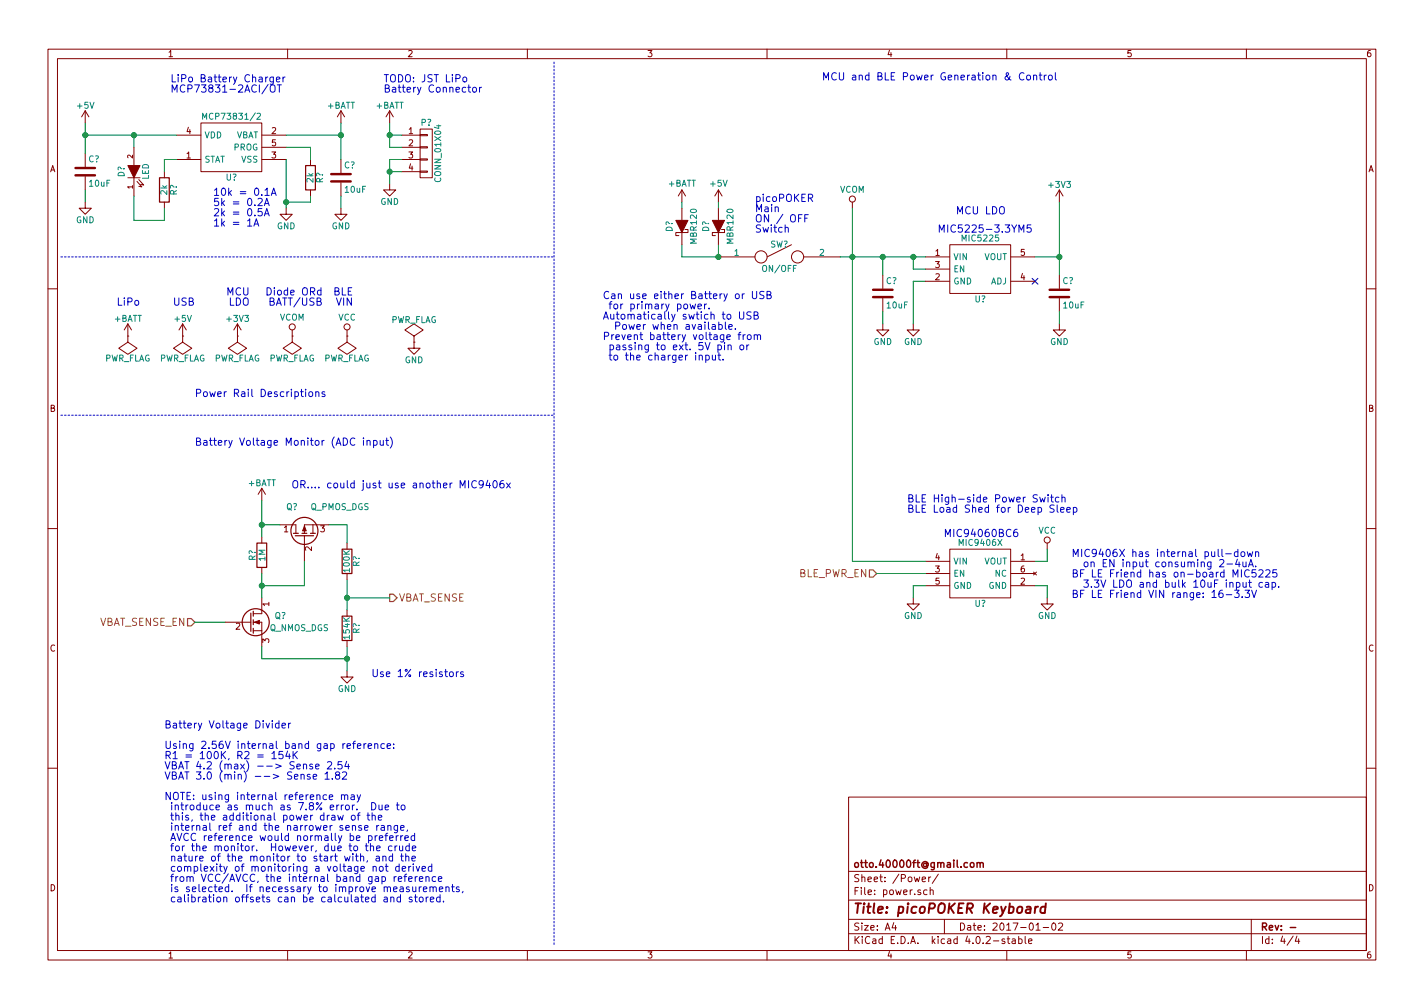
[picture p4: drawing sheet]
EESchema Schematic File Version 2
LIBS:power
LIBS:device
LIBS:transistors
LIBS:conn
LIBS:linear
LIBS:regul
LIBS:74xx
LIBS:cmos4000
LIBS:adc-dac
LIBS:memory
LIBS:xilinx
LIBS:microcontrollers
LIBS:dsp
LIBS:microchip
LIBS:analog_switches
LIBS:motorola
LIBS:texas
LIBS:intel
LIBS:audio
LIBS:interface
LIBS:digital-audio
LIBS:philips
LIBS:display
LIBS:cypress
LIBS:siliconi
LIBS:opto
LIBS:atmel
LIBS:contrib
LIBS:valves
LIBS:picoPOKER-cache
EELAYER 25 0
EELAYER END
$Descr A4 11693 8268
encoding utf-8
Sheet 4 4
Title "picoPOKER Keyboard"
Date "2017-01-02"
Rev "-"
Comp "otto.40000ft@gmail.com"
Comment1 ""
Comment2 ""
Comment3 ""
Comment4 ""
$EndDescr
$Comp
L +3V3 #PWR?
U 1 1
P 8700 1650
F 0 "#PWR?" H 8700 1500 50  0001 C CNN
F 1 "+3V3" H 8700 1790 50  0000 C CNN
F 2 "" H 8700 1650 50  0000 C CNN
F 3 "" H 8700 1650 50  0000 C CNN
	1    8700 1650
	1    0    0    -1  
$EndComp
$Comp
L VCOM #PWR?
U 1 1
P 7000 1700
F 0 "#PWR?" H 7000 1550 50  0001 C CNN
F 1 "VCOM" H 7000 1850 50  0000 C CNN
F 2 "" H 7000 1700 50  0000 C CNN
F 3 "" H 7000 1700 50  0000 C CNN
	1    7000 1700
	1    0    0    -1  
$EndComp
$Comp
L C C?
U 1 1
P 8700 2400
F 0 "C?" H 8725 2500 50  0000 L CNN
F 1 "10uF" H 8725 2300 50  0000 L CNN
F 2 "" H 8738 2250 50  0000 C CNN
F 3 "" H 8700 2400 50  0000 C CNN
	1    8700 2400
	1    0    0    -1  
$EndComp
$Comp
L GND #PWR?
U 1 1
P 8700 2650
F 0 "#PWR?" H 8700 2400 50  0001 C CNN
F 1 "GND" H 8700 2500 50  0000 C CNN
F 2 "" H 8700 2650 50  0000 C CNN
F 3 "" H 8700 2650 50  0000 C CNN
	1    8700 2650
	1    0    0    -1  
$EndComp
NoConn ~ 8500 2300
$Comp
L CONN_01X04 P?
U 1 1
P 3500 1250
F 0 "P?" H 3500 1500 50  0000 C CNN
F 1 "CONN_01X04" V 3600 1250 50  0000 C CNN
F 2 "" H 3500 1250 50  0000 C CNN
F 3 "" H 3500 1250 50  0000 C CNN
	1    3500 1250
	1    0    0    -1  
$EndComp
$Comp
L GND #PWR?
U 1 1
P 3200 1500
F 0 "#PWR?" H 3200 1250 50  0001 C CNN
F 1 "GND" H 3200 1350 50  0000 C CNN
F 2 "" H 3200 1500 50  0000 C CNN
F 3 "" H 3200 1500 50  0000 C CNN
	1    3200 1500
	1    0    0    -1  
$EndComp
$Comp
L +BATT #PWR?
U 1 1
P 3200 1000
F 0 "#PWR?" H 3200 850 50  0001 C CNN
F 1 "+BATT" H 3200 1140 50  0000 C CNN
F 2 "" H 3200 1000 50  0000 C CNN
F 3 "" H 3200 1000 50  0000 C CNN
	1    3200 1000
	1    0    0    -1  
$EndComp
$Comp
L MCP73831/2 U?
U 1 1
P 1900 1200
F 0 "U?" H 1900 950 50  0000 C CNN
F 1 "MCP73831/2" H 1900 1450 50  0000 C CNN
F 2 "" H 1900 1100 50  0000 C CNN
F 3 "" H 1900 1100 50  0000 C CNN
	1    1900 1200
	1    0    0    -1  
$EndComp
$Comp
L R R?
U 1 1
P 2550 1450
F 0 "R?" V 2630 1450 50  0000 C CNN
F 1 "2k" V 2550 1450 50  0000 C CNN
F 2 "" V 2480 1450 50  0000 C CNN
F 3 "" H 2550 1450 50  0000 C CNN
	1    2550 1450
	1    0    0    -1  
$EndComp
$Comp
L GND #PWR?
U 1 1
P 2350 1700
F 0 "#PWR?" H 2350 1450 50  0001 C CNN
F 1 "GND" H 2350 1550 50  0000 C CNN
F 2 "" H 2350 1700 50  0000 C CNN
F 3 "" H 2350 1700 50  0000 C CNN
	1    2350 1700
	1    0    0    -1  
$EndComp
Text Notes 1750 1850 0    60   ~ 0
10k = 0.1A\n5k = 0.2A\n2k = 0.5A\n1k = 1A
$Comp
L C C?
U 1 1
P 2800 1450
F 0 "C?" H 2825 1550 50  0000 L CNN
F 1 "10uF" H 2825 1350 50  0000 L CNN
F 2 "" H 2838 1300 50  0000 C CNN
F 3 "" H 2800 1450 50  0000 C CNN
	1    2800 1450
	1    0    0    -1  
$EndComp
$Comp
L GND #PWR?
U 1 1
P 2800 1700
F 0 "#PWR?" H 2800 1450 50  0001 C CNN
F 1 "GND" H 2800 1550 50  0000 C CNN
F 2 "" H 2800 1700 50  0000 C CNN
F 3 "" H 2800 1700 50  0000 C CNN
	1    2800 1700
	1    0    0    -1  
$EndComp
$Comp
L +BATT #PWR?
U 1 1
P 2800 1000
F 0 "#PWR?" H 2800 850 50  0001 C CNN
F 1 "+BATT" H 2800 1140 50  0000 C CNN
F 2 "" H 2800 1000 50  0000 C CNN
F 3 "" H 2800 1000 50  0000 C CNN
	1    2800 1000
	1    0    0    -1  
$EndComp
$Comp
L +5V #PWR?
U 1 1
P 700 1000
F 0 "#PWR?" H 700 850 50  0001 C CNN
F 1 "+5V" H 700 1140 50  0000 C CNN
F 2 "" H 700 1000 50  0000 C CNN
F 3 "" H 700 1000 50  0000 C CNN
	1    700  1000
	1    0    0    -1  
$EndComp
$Comp
L R R?
U 1 1
P 1350 1550
F 0 "R?" V 1430 1550 50  0000 C CNN
F 1 "2k" V 1350 1550 50  0000 C CNN
F 2 "" V 1280 1550 50  0000 C CNN
F 3 "" H 1350 1550 50  0000 C CNN
	1    1350 1550
	1    0    0    -1  
$EndComp
$Comp
L LED D?
U 1 1
P 1100 1400
F 0 "D?" H 1100 1500 50  0000 C CNN
F 1 "LED" H 1100 1300 50  0000 C CNN
F 2 "" H 1100 1400 50  0000 C CNN
F 3 "" H 1100 1400 50  0000 C CNN
	1    1100 1400
	0    -1   -1   0   
$EndComp
$Comp
L C C?
U 1 1
P 700 1400
F 0 "C?" H 725 1500 50  0000 L CNN
F 1 "10uF" H 725 1300 50  0000 L CNN
F 2 "" H 738 1250 50  0000 C CNN
F 3 "" H 700 1400 50  0000 C CNN
	1    700  1400
	1    0    0    -1  
$EndComp
$Comp
L GND #PWR?
U 1 1
P 700 1650
F 0 "#PWR?" H 700 1400 50  0001 C CNN
F 1 "GND" H 700 1500 50  0000 C CNN
F 2 "" H 700 1650 50  0000 C CNN
F 3 "" H 700 1650 50  0000 C CNN
	1    700  1650
	1    0    0    -1  
$EndComp
Text Notes 7450 4200 0    60   ~ 0
BLE High-side Power Switch\nBLE Load Shed for Deep Sleep
Text Notes 8800 4900 0    60   ~ 0
MIC9406X has internal pull-down \n  on EN input consuming 2-4uA.\nBF LE Friend has on-board MIC5225 \n  3.3V LDO and bulk 10uF input cap.\nBF LE Friend VIN range: 16-3.3V
Text Notes 2900 2500 2    60   ~ 0
BLE\nVIN
$Comp
L VCC #PWR?
U 1 1
P 2850 2750
F 0 "#PWR?" H 2850 2600 50  0001 C CNN
F 1 "VCC" H 2850 2900 50  0000 C CNN
F 2 "" H 2850 2750 50  0000 C CNN
F 3 "" H 2850 2750 50  0000 C CNN
	1    2850 2750
	1    0    0    -1  
$EndComp
$Comp
L PWR_FLAG #FLG?
U 1 1
P 2850 2750
F 0 "#FLG?" H 2850 2845 50  0001 C CNN
F 1 "PWR_FLAG" H 2850 2930 50  0000 C CNN
F 2 "" H 2850 2750 50  0000 C CNN
F 3 "" H 2850 2750 50  0000 C CNN
	1    2850 2750
	-1   0    0    1   
$EndComp
$Comp
L VCOM #PWR?
U 1 1
P 2400 2750
F 0 "#PWR?" H 2400 2600 50  0001 C CNN
F 1 "VCOM" H 2400 2900 50  0000 C CNN
F 2 "" H 2400 2750 50  0000 C CNN
F 3 "" H 2400 2750 50  0000 C CNN
	1    2400 2750
	1    0    0    -1  
$EndComp
$Comp
L PWR_FLAG #FLG?
U 1 1
P 2400 2750
F 0 "#FLG?" H 2400 2845 50  0001 C CNN
F 1 "PWR_FLAG" H 2400 2930 50  0000 C CNN
F 2 "" H 2400 2750 50  0000 C CNN
F 3 "" H 2400 2750 50  0000 C CNN
	1    2400 2750
	-1   0    0    1   
$EndComp
Text Notes 2050 2500 2    60   ~ 0
MCU\nLDO
Text Notes 1600 2500 2    60   ~ 0
USB
Text Notes 1150 2500 2    60   ~ 0
LiPo
$Comp
L PWR_FLAG #FLG?
U 1 1
P 1050 2750
F 0 "#FLG?" H 1050 2845 50  0001 C CNN
F 1 "PWR_FLAG" H 1050 2930 50  0000 C CNN
F 2 "" H 1050 2750 50  0000 C CNN
F 3 "" H 1050 2750 50  0000 C CNN
	1    1050 2750
	-1   0    0    1   
$EndComp
$Comp
L +BATT #PWR?
U 1 1
P 1050 2750
F 0 "#PWR?" H 1050 2600 50  0001 C CNN
F 1 "+BATT" H 1050 2890 50  0000 C CNN
F 2 "" H 1050 2750 50  0000 C CNN
F 3 "" H 1050 2750 50  0000 C CNN
	1    1050 2750
	1    0    0    -1  
$EndComp
$Comp
L PWR_FLAG #FLG?
U 1 1
P 3400 2800
F 0 "#FLG?" H 3400 2895 50  0001 C CNN
F 1 "PWR_FLAG" H 3400 2980 50  0000 C CNN
F 2 "" H 3400 2800 50  0000 C CNN
F 3 "" H 3400 2800 50  0000 C CNN
	1    3400 2800
	1    0    0    -1  
$EndComp
$Comp
L GND #PWR?
U 1 1
P 3400 2800
F 0 "#PWR?" H 3400 2550 50  0001 C CNN
F 1 "GND" H 3400 2650 50  0000 C CNN
F 2 "" H 3400 2800 50  0000 C CNN
F 3 "" H 3400 2800 50  0000 C CNN
	1    3400 2800
	1    0    0    -1  
$EndComp
$Comp
L PWR_FLAG #FLG?
U 1 1
P 1950 2750
F 0 "#FLG?" H 1950 2845 50  0001 C CNN
F 1 "PWR_FLAG" H 1950 2930 50  0000 C CNN
F 2 "" H 1950 2750 50  0000 C CNN
F 3 "" H 1950 2750 50  0000 C CNN
	1    1950 2750
	-1   0    0    1   
$EndComp
$Comp
L +3V3 #PWR?
U 1 1
P 1950 2750
F 0 "#PWR?" H 1950 2600 50  0001 C CNN
F 1 "+3V3" H 1950 2890 50  0000 C CNN
F 2 "" H 1950 2750 50  0000 C CNN
F 3 "" H 1950 2750 50  0000 C CNN
	1    1950 2750
	1    0    0    -1  
$EndComp
$Comp
L +5V #PWR?
U 1 1
P 1500 2750
F 0 "#PWR?" H 1500 2600 50  0001 C CNN
F 1 "+5V" H 1500 2890 50  0000 C CNN
F 2 "" H 1500 2750 50  0000 C CNN
F 3 "" H 1500 2750 50  0000 C CNN
	1    1500 2750
	1    0    0    -1  
$EndComp
$Comp
L PWR_FLAG #FLG?
U 1 1
P 1500 2750
F 0 "#FLG?" H 1500 2845 50  0001 C CNN
F 1 "PWR_FLAG" H 1500 2930 50  0000 C CNN
F 2 "" H 1500 2750 50  0000 C CNN
F 3 "" H 1500 2750 50  0000 C CNN
	1    1500 2750
	-1   0    0    1   
$EndComp
Text HLabel 7200 4700 0    60   Input ~ 0
BLE_PWR_EN
Text Notes 1400 750  0    60   ~ 0
LiPo Battery Charger\nMCP73831-2ACI/OT
Text Notes 4950 2950 0    60   ~ 0
Can use either Battery or USB\n for primary power.\nAutomatically swtich to USB\n  Power when available.\nPrevent battery voltage from \n passing to ext. 5V pin or \n to the charger input.
$Comp
L MIC9406X U?
U 1 1
P 8050 4700
F 0 "U?" H 8050 4450 50  0000 C CNN
F 1 "MIC9406X" H 8050 4950 50  0000 C CNN
F 2 "" H 8050 4600 50  0000 C CNN
F 3 "" H 8050 4600 50  0000 C CNN
	1    8050 4700
	1    0    0    -1  
$EndComp
$Comp
L GND #PWR?
U 1 1
P 7500 4900
F 0 "#PWR?" H 7500 4650 50  0001 C CNN
F 1 "GND" H 7500 4750 50  0000 C CNN
F 2 "" H 7500 4900 50  0000 C CNN
F 3 "" H 7500 4900 50  0000 C CNN
	1    7500 4900
	1    0    0    -1  
$EndComp
$Comp
L GND #PWR?
U 1 1
P 8600 4900
F 0 "#PWR?" H 8600 4650 50  0001 C CNN
F 1 "GND" H 8600 4750 50  0000 C CNN
F 2 "" H 8600 4900 50  0000 C CNN
F 3 "" H 8600 4900 50  0000 C CNN
	1    8600 4900
	1    0    0    -1  
$EndComp
$Comp
L VCC #PWR?
U 1 1
P 8600 4500
F 0 "#PWR?" H 8600 4350 50  0001 C CNN
F 1 "VCC" H 8600 4650 50  0000 C CNN
F 2 "" H 8600 4500 50  0000 C CNN
F 3 "" H 8600 4500 50  0000 C CNN
	1    8600 4500
	1    0    0    -1  
$EndComp
$Comp
L R R?
U 1 1
P 2150 4550
F 0 "R?" V 2230 4550 50  0000 C CNN
F 1 "1M" V 2150 4550 50  0000 C CNN
F 2 "" V 2080 4550 50  0000 C CNN
F 3 "" H 2150 4550 50  0000 C CNN
	1    2150 4550
	-1   0    0    1   
$EndComp
$Comp
L R R?
U 1 1
P 2850 4600
F 0 "R?" V 2930 4600 50  0000 C CNN
F 1 "100K" V 2850 4600 50  0000 C CNN
F 2 "" V 2780 4600 50  0000 C CNN
F 3 "" H 2850 4600 50  0000 C CNN
	1    2850 4600
	1    0    0    -1  
$EndComp
$Comp
L R R?
U 1 1
P 2850 5150
F 0 "R?" V 2930 5150 50  0000 C CNN
F 1 "154K" V 2850 5150 50  0000 C CNN
F 2 "" V 2780 5150 50  0000 C CNN
F 3 "" H 2850 5150 50  0000 C CNN
	1    2850 5150
	1    0    0    -1  
$EndComp
$Comp
L GND #PWR?
U 1 1
P 2850 5500
F 0 "#PWR?" H 2850 5250 50  0001 C CNN
F 1 "GND" H 2850 5350 50  0000 C CNN
F 2 "" H 2850 5500 50  0000 C CNN
F 3 "" H 2850 5500 50  0000 C CNN
	1    2850 5500
	1    0    0    -1  
$EndComp
$Comp
L Q_NMOS_DGS Q?
U 1 1
P 2050 5100
F 0 "Q?" H 2350 5150 50  0000 R CNN
F 1 "Q_NMOS_DGS" H 2700 5050 50  0000 R CNN
F 2 "" H 2250 5200 50  0000 C CNN
F 3 "" H 2050 5100 50  0000 C CNN
	1    2050 5100
	1    0    0    -1  
$EndComp
$Comp
L Q_PMOS_DGS Q?
U 1 1
P 2500 4400
F 0 "Q?" V 2750 4550 50  0000 R CNN
F 1 "Q_PMOS_DGS" V 2750 4350 50  0000 R CNN
F 2 "" H 2700 4500 50  0000 C CNN
F 3 "" H 2500 4400 50  0000 C CNN
	1    2500 4400
	0    -1   -1   0   
$EndComp
$Comp
L +BATT #PWR?
U 1 1
P 2150 4100
F 0 "#PWR?" H 2150 3950 50  0001 C CNN
F 1 "+BATT" H 2150 4240 50  0000 C CNN
F 2 "" H 2150 4100 50  0000 C CNN
F 3 "" H 2150 4100 50  0000 C CNN
	1    2150 4100
	1    0    0    -1  
$EndComp
Text HLabel 1600 5100 0    60   Input ~ 0
VBAT_SENSE_EN
Text HLabel 3200 4900 2    60   Output ~ 0
VBAT_SENSE
Text Notes 1350 7400 0    60   ~ 0
Battery Voltage Divider\n\nUsing 2.56V internal band gap reference:\nR1 = 100K, R2 = 154K\nVBAT 4.2 (max) --> Sense 2.54\nVBAT 3.0 (min) --> Sense 1.82\n\nNOTE: using internal reference may\n introduce as much as 7.8% error.  Due to\n this, the additional power draw of the \n internal ref and the narrower sense range, \n AVCC reference would normally be preferred \n for the monitor.  However, due to the crude\n nature of the monitor to start with, and the \n complexity of monitoring a voltage not derived\n from VCC/AVCC, the internal band gap reference\n is selected.  If necessary to improve measurements, \n calibration offsets can be calculated and stored.
Text Notes 4200 4000 2    60   ~ 0
OR.... could just use another MIC9406x
Text Notes 3150 750  0    60   ~ 0
TODO: JST LiPo \nBattery Connector
Connection ~ 2150 4300
Wire Wire Line
	2150 4100 2150 4400
Wire Wire Line
	2300 4300 2150 4300
Connection ~ 2150 4800
Wire Wire Line
	2500 4800 2150 4800
Wire Wire Line
	2500 4600 2500 4800
Wire Wire Line
	2150 4700 2150 4900
Wire Wire Line
	2850 4300 2700 4300
Wire Wire Line
	1850 5100 1600 5100
Wire Wire Line
	2150 5400 2150 5300
Connection ~ 2850 4900
Wire Wire Line
	2850 4900 3200 4900
Connection ~ 2850 5400
Wire Wire Line
	2850 5300 2850 5500
Wire Wire Line
	2850 4750 2850 5000
Wire Wire Line
	2850 4300 2850 4450
Wire Wire Line
	7200 4700 7600 4700
Wire Wire Line
	8600 4600 8500 4600
Wire Wire Line
	8600 4500 8600 4600
Wire Wire Line
	8600 4800 8600 4900
Wire Wire Line
	8500 4800 8600 4800
Wire Wire Line
	7500 4800 7500 4900
Wire Wire Line
	7600 4800 7500 4800
Wire Wire Line
	7000 4600 7600 4600
Wire Wire Line
	7000 1700 7000 4600
Wire Wire Line
	1350 1300 1350 1400
Connection ~ 1100 1100
Wire Wire Line
	1100 1200 1100 1100
Connection ~ 700  1100
Wire Wire Line
	700  1000 700  1250
Wire Wire Line
	700  1100 1450 1100
Wire Wire Line
	700  1550 700  1650
Wire Wire Line
	1350 1800 1350 1700
Wire Wire Line
	1100 1800 1350 1800
Wire Wire Line
	1100 1600 1100 1800
Wire Wire Line
	1350 1300 1450 1300
Connection ~ 2350 1650
Wire Wire Line
	2550 1650 2350 1650
Wire Wire Line
	2550 1600 2550 1650
Connection ~ 2800 1100
Wire Wire Line
	2800 1600 2800 1700
Wire Wire Line
	2800 1000 2800 1300
Wire Wire Line
	2350 1100 2800 1100
Wire Wire Line
	2350 1300 2350 1700
Wire Wire Line
	2550 1200 2550 1300
Wire Wire Line
	2350 1200 2550 1200
Connection ~ 3200 1100
Wire Wire Line
	3300 1100 3200 1100
Wire Wire Line
	3200 1000 3200 1200
Wire Wire Line
	3200 1200 3300 1200
Connection ~ 3200 1400
Wire Wire Line
	3300 1400 3200 1400
Wire Wire Line
	3200 1300 3200 1500
Wire Wire Line
	3300 1300 3200 1300
Connection ~ 8700 2100
Wire Wire Line
	8700 2550 8700 2650
Wire Wire Line
	8700 1650 8700 2250
Connection ~ 7500 2100
Wire Wire Line
	8500 2100 8700 2100
$Comp
L GND #PWR?
U 1 1
P 7500 2650
F 0 "#PWR?" H 7500 2400 50  0001 C CNN
F 1 "GND" H 7500 2500 50  0000 C CNN
F 2 "" H 7500 2650 50  0000 C CNN
F 3 "" H 7500 2650 50  0000 C CNN
	1    7500 2650
	1    0    0    -1  
$EndComp
Wire Wire Line
	7600 2300 7500 2300
Wire Wire Line
	7500 2300 7500 2650
$Comp
L MIC5225 U?
U 1 1
P 8050 2200
F 0 "U?" H 8050 1950 50  0000 C CNN
F 1 "MIC5225" H 8050 2450 50  0000 C CNN
F 2 "" H 8050 2100 50  0000 C CNN
F 3 "" H 8050 2100 50  0000 C CNN
	1    8050 2200
	1    0    0    -1  
$EndComp
Connection ~ 7000 2100
Text Notes 2650 2500 2    60   ~ 0
Diode ORd\nBATT/USB
Text Notes 7850 1750 0    60   ~ 0
MCU LDO
Wire Notes Line
	4550 500  4550 7750
Wire Notes Line
	500  3400 4550 3400
Wire Notes Line
	500  2100 4550 2100
Text Notes 6750 650  0    60   ~ 0
MCU and BLE Power Generation & Control
Text Notes 3050 5550 0    60   ~ 0
Use 1% resistors
Text Notes 1600 3650 0    60   ~ 0
Battery Voltage Monitor (ADC input)
Text Notes 1600 3250 0    60   ~ 0
Power Rail Descriptions
$Comp
L SPST SW?
U 1 1
P 6400 2100
F 0 "SW?" H 6400 2200 50  0000 C CNN
F 1 "ON/OFF" H 6400 2000 50  0000 C CNN
F 2 "" H 6400 2100 50  0000 C CNN
F 3 "" H 6400 2100 50  0000 C CNN
	1    6400 2100
	1    0    0    -1  
$EndComp
$Comp
L +5V #PWR?
U 1 1
P 5900 1650
F 0 "#PWR?" H 5900 1500 50  0001 C CNN
F 1 "+5V" H 5900 1800 50  0000 C CNN
F 2 "" H 5900 1650 50  0000 C CNN
F 3 "" H 5900 1650 50  0000 C CNN
	1    5900 1650
	1    0    0    -1  
$EndComp
$Comp
L +BATT #PWR?
U 1 1
P 5600 1650
F 0 "#PWR?" H 5600 1500 50  0001 C CNN
F 1 "+BATT" H 5600 1800 50  0000 C CNN
F 2 "" H 5600 1650 50  0000 C CNN
F 3 "" H 5600 1650 50  0000 C CNN
	1    5600 1650
	1    0    0    -1  
$EndComp
$Comp
L D_Schottky D?
U 1 1
P 5600 1850
F 0 "D?" H 5600 1950 50  0000 C CNN
F 1 "MBR120" H 5600 1750 50  0000 C CNN
F 2 "" H 5600 1850 50  0000 C CNN
F 3 "" H 5600 1850 50  0000 C CNN
	1    5600 1850
	0    -1   -1   0   
$EndComp
Wire Wire Line
	5600 2100 5900 2100
Connection ~ 5900 2100
Wire Wire Line
	5600 1650 5600 1700
$Comp
L D_Schottky D?
U 1 1
P 5900 1850
F 0 "D?" H 5900 1950 50  0000 C CNN
F 1 "MBR120" H 5900 1750 50  0000 C CNN
F 2 "" H 5900 1850 50  0000 C CNN
F 3 "" H 5900 1850 50  0000 C CNN
	1    5900 1850
	0    -1   -1   0   
$EndComp
Wire Wire Line
	5900 1650 5900 1700
Wire Wire Line
	5900 2100 5900 2000
Wire Wire Line
	5600 2000 5600 2100
Wire Wire Line
	6900 2100 7600 2100
Text Notes 6200 1900 0    60   ~ 0
picoPOKER\nMain\nON / OFF \nSwitch
$Comp
L C C?
U 1 1
P 7250 2400
F 0 "C?" H 7275 2500 50  0000 L CNN
F 1 "10uF" H 7275 2300 50  0000 L CNN
F 2 "" H 7288 2250 50  0000 C CNN
F 3 "" H 7250 2400 50  0000 C CNN
	1    7250 2400
	1    0    0    -1  
$EndComp
$Comp
L GND #PWR?
U 1 1
P 7250 2650
F 0 "#PWR?" H 7250 2400 50  0001 C CNN
F 1 "GND" H 7250 2500 50  0000 C CNN
F 2 "" H 7250 2650 50  0000 C CNN
F 3 "" H 7250 2650 50  0000 C CNN
	1    7250 2650
	1    0    0    -1  
$EndComp
Wire Wire Line
	7250 2550 7250 2650
Wire Wire Line
	7250 2250 7250 2100
Connection ~ 7250 2100
Text Notes 7700 1900 0    60   ~ 0
MIC5225-3.3YM5
Text Notes 7750 4400 0    60   ~ 0
MIC94060BC6
Wire Wire Line
	2150 5400 2850 5400
Wire Wire Line
	7500 2100 7500 2200
Wire Wire Line
	7500 2200 7600 2200
$EndSCHEMATC
